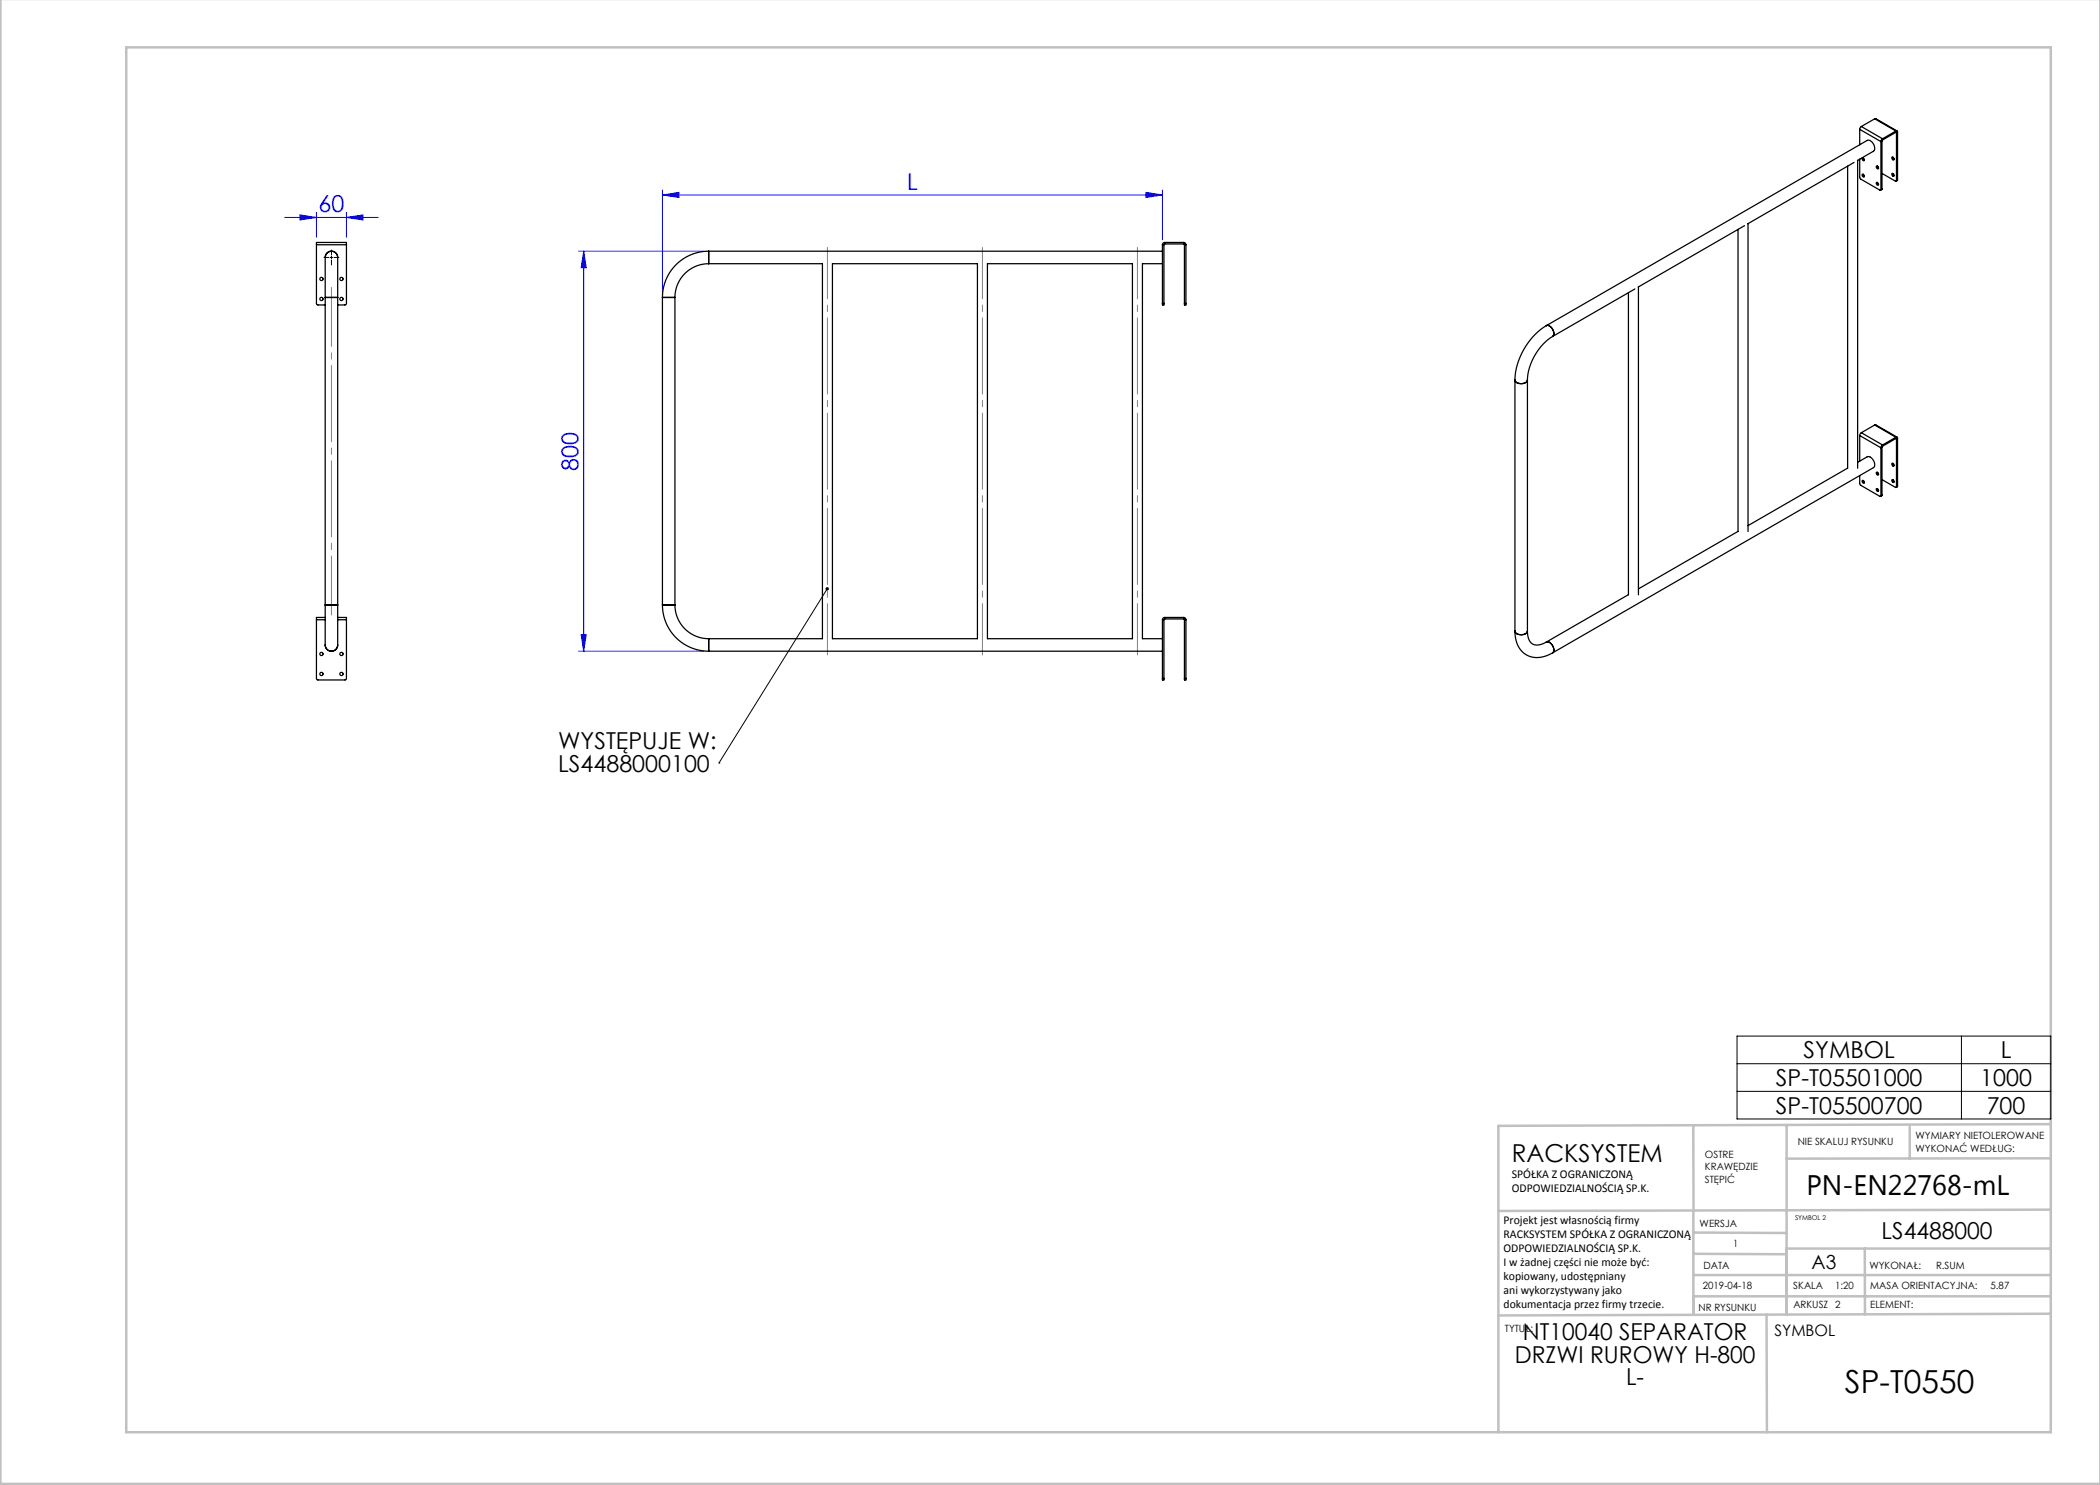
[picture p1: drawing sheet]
<svg xmlns="http://www.w3.org/2000/svg" width="420mm" height="297mm" viewBox="0 0 420 297" stroke-linecap="round" stroke-linejoin="round" font-family="sans-serif">
<g fill="none" stroke="#00f" stroke-width=".2">
<path d="M132.5 39l3.3-.5v1zM132.5 38v20.5M132.5 39h100M229.2 38.5l3.3 .5-3.3 .5zM232.5 38v10M56.9 43.5h18.7M60 43l3.3 .5-3.3 .5zM63.3 42.5v5M69.3 43.5l3.3-.5v1zM69.3 42.5v5M115.7 50.2h25M116.7 50.2l.5 3.3h-1z"/>
<path d="M116.7 50.2v80M115.7 130.2h25M116.2 126.9h1l-.5 3.3z"/>
</g>
<path d="M66.3 57.5v65.5" fill="none" stroke="#808080" stroke-width=".2" stroke-dasharray="15.2 1.3 1.3 1.3" stroke-dashoffset="3.4"/>
<path d="M165.5 131v-81.5M196.5 131v-81.5M227.5 131v-81.5" fill="none" stroke="#808080" stroke-width=".2" stroke-dasharray="15.2 1.3 1.3 1.3" stroke-dashoffset="5"/>
<path d="M64.8 51.5h1M66 51.5h.5M66.3 50v1M66.3 51.2v.5M66.3 52v1M66.8 51.5h1M165.4 117.8l-21.6 34.8M143.8 152.6h.1M347.4 207.2h62.8v16.6h-62.8zM347.4 212.7h62.8M347.4 218.3h62.8M392.3 207.2v16.6" fill="none" stroke="#000" stroke-width=".2"/>
<g fill="none" stroke="#c0c0c0" stroke-width=".5">
<path d="M.1 -.1v296.9h419.9M25.2 9.5h385v276.9h-385zM338.7 225.2v16.9M357.3 225v37.9M382 225.4v6.3M410.1 224.8l-110.4 .4v61.2M410.1 231.7h-52.8M338.7 259.3h71.5M338.7 255h71.5M338.7 250.8l18.6 .1M338.7 246.5l18.6 .1M338.7 242.1v20.9"/>
<path d="M373 249.7v13.2M410.1 241.9l-110.4 .3M410.2 249.7h-52.9v13.2M353.3 262.9l.1 23.5M410.2 262.7l-110.5 .4"/>
</g>
<path d="M165.2 117.5h.4l-.2 .3 .2-.3a.34 .34 0 0 1 .1 .5 .34 .34 0 0 1-.5 0 .34 .34 0 0 1 0-.5z" fill="#000"/>
<g fill="#00f">
<path d="M60 43l3.3 .5-3.3 .5zM69.3 43.5l3.3-.5v1z"/>
<path d="M132.5 39l3.3-.5v1zM229.2 38.5l3.3 .5-3.3 .5z"/>
<path d="M116.7 50.2l.5 3.3h-1zM116.2 126.9h1l-.5 3.3z"/>
</g>
<g fill="none" stroke="#000" stroke-width=".25">
<path d="M369.5 33.2v60.4M370.8 32.5l-21.2 12.3M371.5 32.1l3.2-1.9a1.44 1.44 0 0 0-1.3-2.1l-64.1 37M371.5 32.1v61.5M371.9 31.8l.1 3.9 4 2.3 .2-.1M371.9 25.9v3M371.9 25.9l4.3 2.4M372.3 25.3l-.4 .6M372.3 25.3l4.2 2.5M372.4 34.9a.3 .3 0 0 1 .4 .1 .3 .3 0 0 1-.1 .4l-.3-.3zM372.4 31.6a.3 .3 0 0 1 .4 .2 .3 .3 0 0 1-.1 .4l-.2-.2zM372.6 31.6l.3 .4"/>
<path d="M372.6 34.9l.3 .4M372.6 31.6h.1M372.6 34.9h.1M374.9 23.8l.3-.1 4.2 2.5M374.9 23.8l-2.6 1.5M374.9 23.8l4.3 2.4M375.3 36.5a.3 .3 0 0 1 .3 .2 .3 .3 0 0 1-.1 .4l-.2-.3zM375.3 33.3a.3 .3 0 0 1 .3 .1 .3 .3 0 0 1-.1 .4l-.2-.3zM375.5 36.5l.2 .4M375.5 33.2l.2 .4M375.5 36.5h.1M375.5 33.3l.2 .3"/>
<path d="M376.2 28.3v9.6M376.4 34.7l2.7 1.5 .2-.1M376.4 37.8l-.3 .2M376.4 28.2v9.6M376.4 28.2l-.2 .1M376.4 37.8l-.2 .1M376.5 27.8l-.3 .5M376.5 28l-.1 .2M376.5 27.8v.2M378.4 34.7h.2a.28 .28 0 0 1 .2 .2 .28 .28 0 0 1-.2 .3l-.2-.2zM378.4 31.4h.2a.28 .28 0 0 1 .2 .3 .28 .28 0 0 1-.2 .3l-.2-.3zM378.6 31.4l.2 .4"/>
<path d="M378.6 34.7l.2 .4M378.8 31.8v.1M378.8 35.1h.1M379.2 26.2h.2l.1 .2M379.2 26.5h.1M379.2 26.2v.3M379.2 26.2l-2.7 1.6M379.2 26.5l-2.7 1.5M379.3 26.5v9.6M379.5 36l-.3 .2M379.5 26.4v9.6M379.5 26.4l-.2 .1"/>
<path d="M379.5 36l-.2 .1M63.3 49v-.5h6v.5M63.3 49v11.7l.2 .3h1.5M63.3 49h6M65 51.5v8M65 51.5a1.25 1.25 0 0 1 1.3-1.3 1.25 1.25 0 0 1 1.2 1.3M65 59.5h2.5M65 59.5v61.5M67.5 51.5v8M67.5 59.5v61.5M69.3 49v11.7l-.3 .3h-1.5M132.5 59.5h2.5"/>
<path d="M132.5 59.5v61.5M135 59.5v61.5M141.7 52.7a6.8 6.8 0 0 0-6.7 6.8M141.7 50.2a9.3 9.3 0 0 0-9.2 9.3M141.7 50.2v2.5M141.7 52.7h22.8v75h-22.8M141.7 50.2h90.8M166.5 52.7h29v75h-29zM197.5 52.7h29v75h-29zM232.5 52.7h-4v75h4M232.5 49v11.7M232.5 49h.3"/>
<path d="M232.8 49v11.7M232.9 48.5l-.3 .1-.1 .4M232.9 48.8l-.1 .2M232.9 48.5v.3M232.9 48.8h3.8M232.9 48.5h3.8M236.7 48.5l.4 .1 .1 .4M236.7 48.8l.2 .2M236.7 48.5v.3M236.9 49v11.7M236.9 49h.3M237.2 49v11.7"/>
<path d="M325.7 58.5v60.4l-16.4 9.5M327 57.8l-16.5 9.5M327.7 57.4v61.6M347.6 45.9v60.4l-19.9 11.5M348.9 45.1l-21.3 12.3M349.6 44.7v61.6M232.5 60.7v.3h.3v-.3M232.5 60.7h.3M236.9 60.7v.3h.3v-.3M236.9 60.7h.3M303 76a1.44 1.44 0 0 0 2.5 0M303 76v50.2"/>
<path d="M305.5 76v50.2M309.3 65.1a13.7 13.7 0 0 0-6.3 10.9M309.3 65.1a1.44 1.44 0 0 1 1.2 2.2M310.5 67.3a11.3 11.3 0 0 0-5 8.7M369.5 93.6l-19.9 11.5M371.5 92.5l1.9-1.1a1.44 1.44 0 0 1 1.3 2.1l-64.2 37.1M371.9 95.1v1.6l.2 .3 3.9 2.3 .2-.2M371.9 87.1l4.3 2.5M371.9 87.1v5.1M372.3 86.5l-.4 .6M372.3 86.5l4.2 2.5M372.4 96.1a.3 .3 0 0 1 .4 .2 .3 .3 0 0 1-.1 .4l-.3-.3z"/>
<path d="M372.6 96.1l.3 .4M372.6 96.1h.1M374.9 85h.3l4.2 2.4M374.9 85l-2.6 1.5M374.9 85l4.3 2.5M375.3 97.8a.3 .3 0 0 1 .3 .1 .3 .3 0 0 1-.1 .4l-.2-.2zM375.3 94.5a.3 .3 0 0 1 .3 .1 .3 .3 0 0 1-.1 .4l-.2-.3zM375.5 97.7l.2 .5M375.5 94.5l.2 .4M375.5 97.7h.1M375.5 94.5l.2 .3M376.2 89.6v9.5"/>
<path d="M376.4 95.9l2.7 1.6 .2-.2M376.4 99l-.3 .3M376.4 89.4l-.2 .2M376.4 89.4v9.6M376.4 99l-.2 .1M376.5 89l-.3 .6M376.5 89.2l-.1 .2M376.5 89v.2M378.4 95.9h.2a.28 .28 0 0 1 .2 .3 .28 .28 0 0 1-.2 .3l-.2-.3zM378.4 92.7h.2a.28 .28 0 0 1 .2 .2 .28 .28 0 0 1-.2 .3l-.2-.2zM378.6 92.7l.2 .4M378.6 95.9l.2 .4"/>
<path d="M378.8 93.1h.1M378.8 96.3v.1M379.2 87.5l.2-.1 .1 .2M379.2 87.7l.1 .1M379.2 87.7l-2.7 1.5M379.2 87.5l-2.7 1.5M379.2 87.5v.2M379.3 87.8v9.5M379.5 97.2l-.3 .3M379.5 87.6l-.2 .2M379.5 97.2l-.2 .1M379.5 87.6v9.6"/>
<path d="M63.3 124v11.7l.3 .3h5.4l.3-.2v-11.8M63.3 124h1.7M65 121v8M65 121h2.5M65 129a1.25 1.25 0 0 0 1.3 1.2 1.25 1.25 0 0 0 1.2-1.2M65 123.5h-1.7v.5M67.5 121v8M67.5 123.5h1.8v.5M67.5 124h1.8M132.5 121a9.2 9.2 0 0 0 9.2 9.2M132.5 121h2.5M135 121a6.7 6.7 0 0 0 6.7 6.7"/>
<path d="M141.7 127.7v2.5M141.7 130.2h90.8M232.5 135.7v.3h.3v-.3M232.5 124h.3M232.5 135.7h.3M232.5 124v11.7M232.8 124v11.7M232.9 123.5l-.3 .1-.1 .4M232.9 123.8l-.1 .2M232.9 123.8h3.8M232.9 123.5v.3M232.9 123.5h3.8"/>
<path d="M236.7 123.5l.4 .1 .1 .4M236.7 123.8l.2 .2M236.7 123.5v.3M236.9 135.7v.3h.3v-.3M236.9 124h.3M236.9 135.7h.3M236.9 124v11.7M237.2 124v11.7M303 126.2a4.7 4.7 0 0 0 3.9 5.3 6.1 6.1 0 0 0 3.6-.9M303 126.2a1.44 1.44 0 0 0 2.5 0M305.5 126.2v.2a2.19 2.19 0 0 0 1.8 2.6l1-.1 1-.5M305.5 126.2a1.44 1.44 0 0 1-2.5 0"/>
<path d="M309.3 128.4a1.44 1.44 0 0 1 1.2 2.2"/>
<circle cx="64.3" cy="55.8" r=".33"/>
<circle cx="64.3" cy="59.8" r=".32"/>
<circle cx="68.3" cy="55.8" r=".33"/>
<circle cx="68.3" cy="59.8" r=".32"/>
<circle cx="64.3" cy="134.8" r=".33"/>
<circle cx="64.3" cy="130.8" r=".32"/>
<circle cx="68.3" cy="134.8" r=".33"/>
<circle cx="68.3" cy="130.8" r=".32"/>
</g>
<text font-size="6.3" x="369" y="278.5">SP-T0550</text>
<text font-size="5.6" x="361.3" y="239.1">PN-EN22768-mL</text>
<text font-size="4.9" x="302.4" y="232.4">RACKSYSTEM</text>
<g font-size="4.7" fill="#00f">
<text x="181.4" y="38">L</text>
<text x="63.7" y="42.5">60</text>
<text x="115.7" y="94.1" transform="rotate(-90 115.7 94.1)">800</text>
</g>
<g font-size="4.7">
<text x="111.6" y="149.8">WYSTĘPUJE W:</text>
<text x="111.6" y="154.3">LS4488000100</text>
<text x="360.7" y="211.7">SYMBOL</text>
<text x="400.1" y="211.7">L</text>
<text x="355.2" y="217.2">SP-T05501000</text>
<text x="396" y="217.2">1000</text>
<text x="355.2" y="222.7">SP-T05500700</text>
<text x="397.3" y="222.7">700</text>
<text x="376.3" y="247.8">LS4488000</text>
<text x="304.6" y="268.1">NT10040 SEPARATOR</text>
<text x="302.9" y="272.6">DRZWI RUROWY H-800</text>
<text x="325.2" y="277.1">L-</text>
</g>
<text font-size="3.9" x="362.3" y="253.8">A3</text>
<text font-size="3.2" x="354.9" y="267.2">SYMBOL</text>
<g font-size="2.4">
<text x="302.4" y="235.6">SPÓŁKA Z OGRANICZONĄ</text>
<text x="302.4" y="238.4">ODPOWIEDZIALNOŚCIĄ SP.K.</text>
<text x="300.7" y="244.7">Projekt jest własnością firmy</text>
<text x="300.7" y="247.5">RACKSYSTEM SPÓŁKA Z OGRANICZONĄ</text>
<text x="300.7" y="250.3">ODPOWIEDZIALNOŚCIĄ SP.K.</text>
<text x="300.7" y="253.1">I w żadnej części nie może być:</text>
<text x="300.7" y="256">kopiowany, udostępniany</text>
<text x="300.7" y="258.8">ani wykorzystywany jako</text>
<text x="300.7" y="261.6">dokumentacja przez firmy trzecie.</text>
</g>
<g font-size="2">
<text x="383.1" y="227.9">WYMIARY NIETOLEROWANE</text>
<text x="341" y="231.6">OSTRE</text>
<text x="359.5" y="228.9">NIE SKALUJ RYSUNKU</text>
<text x="383.1" y="230.4">WYKONAĆ WEDŁUG:</text>
<text x="341" y="234.1">KRAWĘDZIE</text>
<text x="341" y="236.6">STĘPIĆ</text>
<text x="339.9" y="245.4">WERSJA</text>
<text x="346.6" y="249.5">1</text>
<text x="340.6" y="257.7">2019-04-18</text>
<text x="340.7" y="253.8">DATA</text>
<text x="358.7" y="257.7">SKALA</text>
<text x="367" y="257.7">1:20</text>
<text x="373.9" y="253.8">WYKONAŁ:</text>
<text x="374.1" y="257.7">MASA ORIENTACYJNA:</text>
<text x="387.2" y="253.8">R.SUM</text>
<text x="398.1" y="257.7">5.87</text>
<text x="339.7" y="262.3">NR RYSUNKU</text>
<text x="358.7" y="261.7">ARKUSZ 2</text>
<text x="374.1" y="261.7">ELEMENT:</text>
<text x="301" y="266.4">TYTUŁ:</text>
</g>
<text font-size="1.3" x="359" y="244">SYMBOL 2</text>
</svg>
